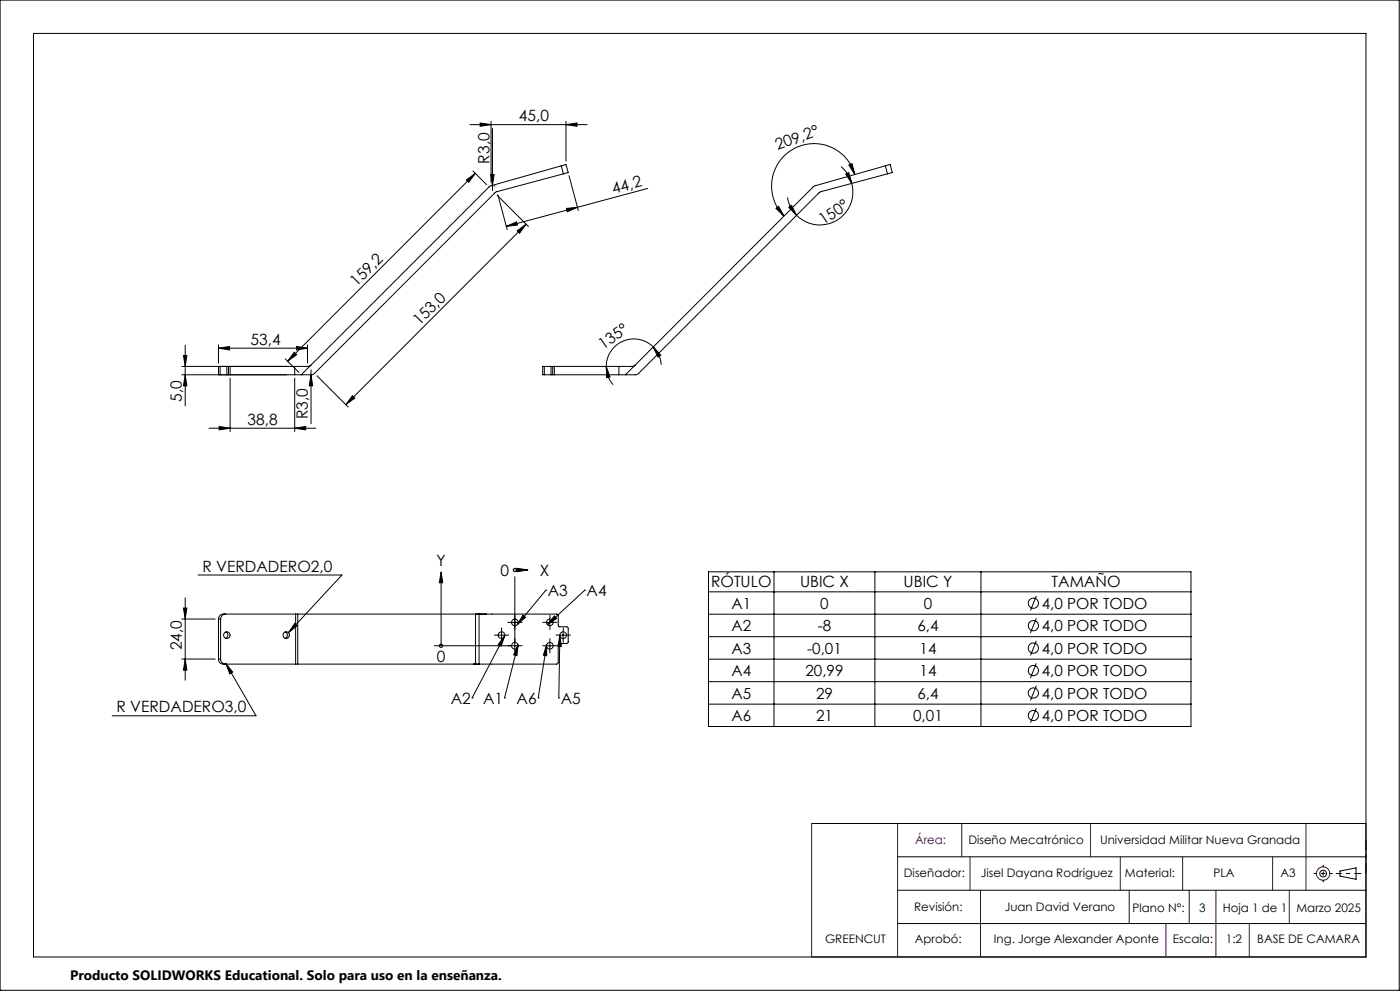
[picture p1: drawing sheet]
<svg xmlns="http://www.w3.org/2000/svg" width="420mm" height="297mm" viewBox="0 0 420 297" stroke-linecap="round" stroke-linejoin="round" font-family="sans-serif">
<g fill="none" stroke="#000" stroke-width=".3">
<path d="M0 0h419.8v296.8h-419.8zM10.1 10h399.7v276.8h-399.7zM141 37.4h35.1M144 36.9l3.3 .5-3.3 .4zM147.3 36.4v18.2M147.7 38.4v18.7M169.8 37.4l3.3-.5v.9zM169.8 36.4v11.9M139.9 53.9l2.7-1.9-2 2.6zM141.9 51.3l4.1 4M142.6 52l-56.3 56.3M147.2 52.3h1l-.5 3.3z"/>
<path d="M148.2 55.7l.4 .1M149.2 58.5l9.3 9.4M149.4 58.4l2.8 10.4M168.4 49.7l1.4-.4 .7 2.4-1.5 .4M168.4 49.7l-21.5 6.1-56.5 56.5M168.4 49.7l.6 2.4M169 52.1l-20.4 5.6-54.3 54.3-1 .3M170.7 52.7l2.8 10.4M194.3 56.5l-21.1 5.6M236.2 59.2l1.1 3.1 1.7 2.2M252.3 49.9l2.1 2.5 1.1 2.6M253.7 52.2l.9-.5 .9 3.3z"/>
<path d="M254.7 49.5l.9-.4 .8 3.2zM255.5 55a9.9 9.9 0 0 1-4.6 11.1 9.9 9.9 0 0 1-11.9-1.6M256.4 52.3a12.7 12.7 0 0 0-18.6-7.5 12.7 12.7 0 0 0-2.6 20M265.6 49.7l1.5-.4 .6 2.4-1.5 .4M265.6 49.7l-21.6 6.3-56.4 56.3M265.6 49.7l.6 2.4M266.2 52.1l-20.5 5.6-54.3 54.4-.5 .2h-24.6M151.9 67.8l3-1.3 .3 .9zM155.2 69.2l2.6-2-1.9 2.7zM157.8 67.2l-54 54.1M169.9 62.5l3.3-.4-3 1.4zM173.2 62.1l-21.3 5.7"/>
<path d="M232.8 62.5l.8-.7 1.6 3zM236.6 62.2l.9-.6 1.5 2.9zM54.5 112.3h38.8M55 106.5h1.1l-.5 3.3zM55.6 112.3l.5 3.3h-1.1zM55.6 103.5v18.1M65.5 109.8h.5v2.5h-.5zM65.5 104.3l3.4-.4v1zM65.5 103.4v5.4M65.5 104.3h26.8M68.5 109.8h.5v2.5h-.5M68.5 109.8h-.4v2.5h.4"/>
<path d="M68.5 109.8v2.5M69 113.3v16M85.6 107.6l4.1 4M88.3 105.5l.7 .8-2.7 2zM88.4 109.8v2.5M88.4 113.3v16M89 103.9l3.3 .4-3.3 .6zM92.3 103.4v5.4M93.3 109.4l-.7 .4h-38.1M93.3 112.3l.5 3.3h-1zM93.3 110.8v16.2M95.1 112.6l9.4 9.4"/>
<path d="M105.7 118.6l.7 .7-2.6 2zM163.3 109.8h-.5v2.5h.5M163.3 112.3h2M163.3 109.8h2M163.3 109.8v2.5M165.3 109.8h.5M165.3 112.3h.5M165.3 109.8v2.5M165.8 109.8h.5M165.8 112.3h.5M165.8 109.8v2.5M166.3 109.8v2.5"/>
<path d="M181.9 109.8l1.1 3.2-1 .2zM181.9 109.8l.1 1.3 .6 2.1 1.3 2.1M185.7 109.8v2.5M190.6 109.4l-.8 .4h-23.5M196 104l2.2 2.4-.8 .6zM196 104a8.2 8.2 0 0 0-9-1.8 8.2 8.2 0 0 0-5.1 7.6M196 104l1.1 1.3 .7 1.5 .6 2.5M62.7 128.3h32.1M65.8 127.8l3.2 .5-3.2 .5zM88.4 128.3l3.3-.5v1zM55.6 179.2v24.7M59.4 172.3h43.2l-16.1 17.3"/>
<path d="M132.3 171.4l.5 3.3h-1zM132.3 174.7v18.8M154.4 172.8v22M154.4 170.8h.7M155.1 170.3l3.3 .5-3.3 .5zM163.8 176.9h.1M163.8 176.9l-8.6 10.3M175.4 176.9h.1M175.4 176.9l-11.2 10.3M212.5 171.4h144.8v46.3h-144.8zM212.5 177.4h144.8M232.2 171.4v46.3"/>
<path d="M262.5 171.4v46.3M294.3 171.4v46.3M310.9 178.6l-1.8 4.3M54.5 197.5h10.1M54.5 185.5h10.1M55 182.2h1.1l-.5 3.3zM55.6 197.5l.5 3.3h-1.1zM65.5 197.5a1.45 1.45 0 0 0 1.5 1.5h21.7M65.5 185.5v12M65.5 197.5h.7M65.5 185.5h.7M66.2 197.5a1.45 1.45 0 0 0 1.4 1.5"/>
<path d="M66.2 185.5v12M67.6 184a1.49 1.49 0 0 0-1.4 1.5M67.7 189.4a1.03 1.03 0 0 1 .7 1 1.03 1.03 0 0 1-.7 .9M67.7 198.8l2.1 2.6-.9 .5zM67.7 198.8l9.1 15.7h-43.1M85.5 189.4a1.01 1.01 0 0 1 .7 1 1.01 1.01 0 0 1-.7 .9M88.4 186.9l.7 .6-2.6 2.1zM88.7 184h-21.7a1.45 1.45 0 0 0-1.5 1.5M88.7 184h.6M88.7 199h.6M88.7 184v15M89.3 184h77.7l.5 .5v3.1l.4 .3h2.1l.5 .3-.1 4.3-.4 .4h-2.1l-.4 .3v5.3l-.5 .5h-77.7"/>
<path d="M89.3 184v15M130.3 193.5h25.4M142.1 199h.1M142.7 184h1v15h-1zM145.6 184h.1M149.2 190.4h2.5M150.5 189.1v2.5M151.4 190.5l-1 3.1-.9-.4zM151.4 190.5l-9.8 18.7M153.2 186.5h2.5M155.4 193.2l-.3 3.3-1-.3zM155.4 193.2l-4 16"/>
<path d="M156.9 184.4l.8 .6-2.5 2.2zM163.7 186.5h2.5M163.7 193.5h2.5M164 193.2v3.3l-1-.1zM164 193.2l-2.5 16M165 185.3v2.5M165 192.3v2.5M166.3 184.6l.7 .7-2.8 1.9zM167.7 190.4h2.5M168 190.5l.4 3.3h-1zM168 190.5l-.4 18.7M168.9 189.1v2.5"/>
<path d="M212.5 197.6h144.8M212.5 184.1h144.8M212.5 190.8h144.8M310.9 185.3l-1.8 4.4M310.9 192l-1.8 4.4M310.9 198.8l-1.8 4.4M141.6 209.2h.1M151.4 209.2h.1M161.5 209.2h.1M167.6 209.2h.1M212.5 204.3h144.8M212.5 211h144.8"/>
<path d="M310.9 205.5l-1.8 4.4M310.9 212.2l-1.8 4.4M243.5 246.8h166.3M269.3 256.8h140.5M269.3 266.8h140.5M269.3 276.8h140.5M400.9 261.8h1.1M402 261.1l4.8-1v3.4l-4.8-.9zM406.8 261.8h1.5"/>
<circle cx="154.5" cy="170.8" r=".48"/>
<circle cx="68" cy="190.3" r=".98"/>
<circle cx="85.8" cy="190.3" r=".98"/>
<circle cx="132.3" cy="193.5" r=".5"/>
<circle cx="150.5" cy="190.3" r=".99"/>
<circle cx="154.5" cy="193.5" r="1"/>
<circle cx="154.5" cy="186.5" r="1"/>
<circle cx="165" cy="193.5" r=".99"/>
<circle cx="165" cy="186.5" r=".99"/>
<circle cx="169" cy="190.3" r=".99"/>
<circle cx="310" cy="194.2" r="1.54"/>
<circle cx="310" cy="187.5" r="1.53"/>
<circle cx="310" cy="180.8" r="1.53"/>
<circle cx="310" cy="214.4" r="1.53"/>
<circle cx="310" cy="207.7" r="1.53"/>
<circle cx="310" cy="201" r="1.53"/>
<circle cx="396.9" cy="261.8" r="1.01"/>
</g>
<g fill="none" stroke="#400040" stroke-width=".3">
<path d="M243.5 246.8v40M269.3 246.8v40M288.5 246.8v10M291 256.8v10M327.2 246.8v10M336.1 256.8v10M354.8 256.8v10M381.8 256.8v10M391.8 246.8v20M294.1 266.8v20M338.8 266.8v10M349.8 276.8v10"/>
<path d="M356.8 266.8v10M364.8 266.8v20M374.8 276.8v10M386.8 266.8v10"/>
<circle cx="396.9" cy="261.8" r="2"/>
</g>
<g fill="none" stroke="#000" stroke-width=".3" stroke-dasharray="15.2 1.3 1.3 1.3" stroke-linecap="butt">
<path d="M149.2 190.3h-1M150.5 189.1v-1M150.5 191.6v1M151.7 190.3h1M153.2 186.5h-1M153.2 193.5h-1M154.5 185.3v-1M154.5 187.8v1M154.5 192.3v-1M154.5 194.8v1M155.7 186.5h1M155.7 193.5h1"/>
<path d="M163.7 186.5h-1M163.7 193.5h-1M165 185.3v-1M165 187.8v1M165 192.3v-1M165 194.8v1M166.2 186.5h1M166.2 193.5h1M167.7 190.3h-1M169 189.1v-1M169 191.6v1M170.2 190.3h1"/>
</g>
<path d="M409.8 251.8v9.9" fill="none" stroke="#000" stroke-width=".3" stroke-dasharray="15.2 1.3 1.3 1.3" stroke-dashoffset="12.2" stroke-linecap="butt"/>
<path d="M394.1 261.8h5.7" fill="none" stroke="#000" stroke-width=".3" stroke-dasharray="15.2 1.3 1.3 1.3" stroke-dashoffset="14.3" stroke-linecap="butt"/>
<path d="M397 259.2v5.2" fill="none" stroke="#000" stroke-width=".3" stroke-dasharray="15.2 1.3 1.3 1.3" stroke-dashoffset="14.5" stroke-linecap="butt"/>
<path d="M406.9 261.8h-4.9" fill="none" stroke="#000" stroke-width=".3" stroke-dasharray="15.2 1.3 1.3 1.3" stroke-dashoffset="14.7" stroke-linecap="butt"/>
<path d="M0 297h.1" fill="none" stroke="#000" stroke-width=".3" stroke-dasharray="1.3 .6"/>
<g fill="#000">
<path d="M147.2 52.3h1l-.5 3.3zM93.3 112.3l.5 3.3h-1z"/>
<path d="M139.9 53.9l2.7-1.9-2 2.6zM88.3 105.5l.7 .8-2.7 2z"/>
<path d="M151.9 67.8l3-1.3 .3 .9zM169.9 62.5l3.3-.4-3 1.4z"/>
<path d="M232.8 62.5l.8-.7 1.6 3zM254.7 49.5l.9-.4 .8 3.2z"/>
<path d="M236.6 62.2l.9-.6 1.5 2.9zM253.7 52.2l.9-.5 .9 3.3z"/>
<path d="M55 106.5h1.1l-.5 3.3zM55.6 112.3l.5 3.3h-1.1z"/>
<path d="M89 103.9l3.3 .4-3.3 .6zM65.5 104.3l3.4-.4v1zM169.8 37.4l3.3-.5v.9zM144 36.9l3.3 .5-3.3 .4z"/>
<path d="M196 104l2.2 2.4-.8 .6zM181.9 109.8l1.1 3.2-1 .2z"/>
<path d="M65.8 127.8l3.2 .5-3.2 .5zM88.4 128.3l3.3-.5v1zM88.4 186.9l-1.9 2.7 2.6-2.1zM67.7 198.8l1.2 3.1 .9-.5z"/>
<path d="M105.7 118.6l.7 .7-2.6 2zM155.2 69.2l2.6-2-1.9 2.7z"/>
<path d="M55.6 197.5l.5 3.3h-1.1zM55 182.2h1.1l-.5 3.3z"/>
<path d="M151.4 190.5l-1 3.1-.9-.4zM155.4 193.2l-.3 3.3-1-.3zM156.9 184.4l.8 .6-2.5 2.2zM164 193.2v3.3l-1-.1zM166.3 184.6l.7 .7-2.8 1.9zM168 190.5l.4 3.3h-1zM155.1 170.3l3.3 .5-3.3 .5zM132.3 171.4l.5 3.3h-1z"/>
</g>
<g font-size="4.7">
<text x="155.7" y="36.3">45,0</text>
<text x="233.3" y="45.1" transform="rotate(-20 233.3 45.1)">209,2°</text>
<text x="146.8" y="49" transform="rotate(-90 146.8 49)">R3,0</text>
<text x="184.1" y="58.1" transform="rotate(-15 184.1 58.1)">44,2</text>
<text x="247.1" y="67.6" transform="rotate(-35 247.1 67.6)">150°</text>
<text x="107" y="86.1" transform="rotate(-45 107 86.1)">159,2</text>
<text x="125.8" y="97.8" transform="rotate(-45 125.8 97.8)">153,0</text>
<text x="75.1" y="103.3">53,4</text>
<text x="180.9" y="105" transform="rotate(-35 180.9 105)">135°</text>
<text x="54.6" y="120.3" transform="rotate(-90 54.6 120.3)">5,0</text>
<text x="92.4" y="125.7" transform="rotate(-90 92.4 125.7)">R3,0</text>
<text x="74.2" y="127.3">38,8</text>
<text x="60.7" y="171.3">R VERDADERO2,0</text>
<text x="131" y="169.6">Y</text>
<text x="150.2" y="172.6">0</text>
<text x="161.9" y="172.6">X</text>
<text x="164.3" y="178.6">A3</text>
<text x="176" y="178.6">A4</text>
<text x="213.3" y="176">RÓTULO</text>
<text x="240" y="176">UBIC X</text>
<text x="271.1" y="176">UBIC Y</text>
<text x="315.5" y="176">TAMAÑO</text>
<text x="54.6" y="194.9" transform="rotate(-90 54.6 194.9)">24,0</text>
<text x="131" y="198.3">0</text>
<text x="35" y="213.5">R VERDADERO3,0</text>
<text x="135.2" y="210.8">A2</text>
<text x="144.9" y="210.9">A1</text>
<text x="155" y="210.8">A6</text>
<text x="168.2" y="210.8">A5</text>
</g>
<g font-size="4.6">
<text x="219.4" y="182.5">A1</text>
<text x="246.1" y="182.5">0</text>
<text x="277.1" y="182.5">0</text>
<text x="312.6" y="182.5">4,0 POR TODO</text>
<text x="219.4" y="189.2">A2</text>
<text x="245.3" y="189.2">-8</text>
<text x="275.2" y="189.2">6,4</text>
<text x="312.6" y="189.2">4,0 POR TODO</text>
<text x="219.4" y="196">A3</text>
<text x="242.2" y="196">-0,01</text>
<text x="275.9" y="196">14</text>
<text x="312.6" y="196">4,0 POR TODO</text>
<text x="219.4" y="202.7">A4</text>
<text x="241.6" y="202.7">20,99</text>
<text x="275.9" y="202.7">14</text>
<text x="312.6" y="202.7">4,0 POR TODO</text>
<text x="219.4" y="209.4">A5</text>
<text x="244.8" y="209.4">29</text>
<text x="275.2" y="209.4">6,4</text>
<text x="312.6" y="209.4">4,0 POR TODO</text>
<text x="219.4" y="216.1">A6</text>
<text x="244.8" y="216.1">21</text>
<text x="274" y="216.1">0,01</text>
<text x="312.6" y="216.1">4,0 POR TODO</text>
</g>
<text font-size="4.1" x="21" y="293.7">Producto SOLIDWORKS Educational. Solo para uso en la enseñanza.</text>
<text font-size="3.5" fill="#400040" x="274.5" y="252.9">Área:</text>
<g font-size="3.5">
<text x="290.5" y="252.9">Diseño Mecatrónico</text>
<text x="330" y="252.9">Universidad Militar Nueva Granada</text>
<text x="271.2" y="262.8">Diseñador:</text>
<text x="294.3" y="262.8">Jisel Dayana Rodriguez</text>
<text x="337.5" y="262.8">Material:</text>
<text x="364.1" y="262.8">PLA</text>
<text x="384.1" y="262.8">A3</text>
<text x="274.2" y="273">Revisión:</text>
<text x="301.4" y="273">Juan David Verano</text>
<text x="339.8" y="273.3">Plano N°:</text>
<text x="359.7" y="273.3">3</text>
<text x="366.8" y="273.3">Hoja 1 de 1</text>
<text x="388.9" y="273.3">Marzo 2025</text>
<text x="247.5" y="282.7">GREENCUT</text>
<text x="274.5" y="282.7">Aprobó:</text>
<text x="298.2" y="282.7">Ing. Jorge Alexander Aponte</text>
<text x="351.9" y="282.7">Escala:</text>
<text x="367.7" y="282.7">1:2</text>
<text x="377.2" y="282.7">BASE DE CAMARA</text>
</g>
</svg>
